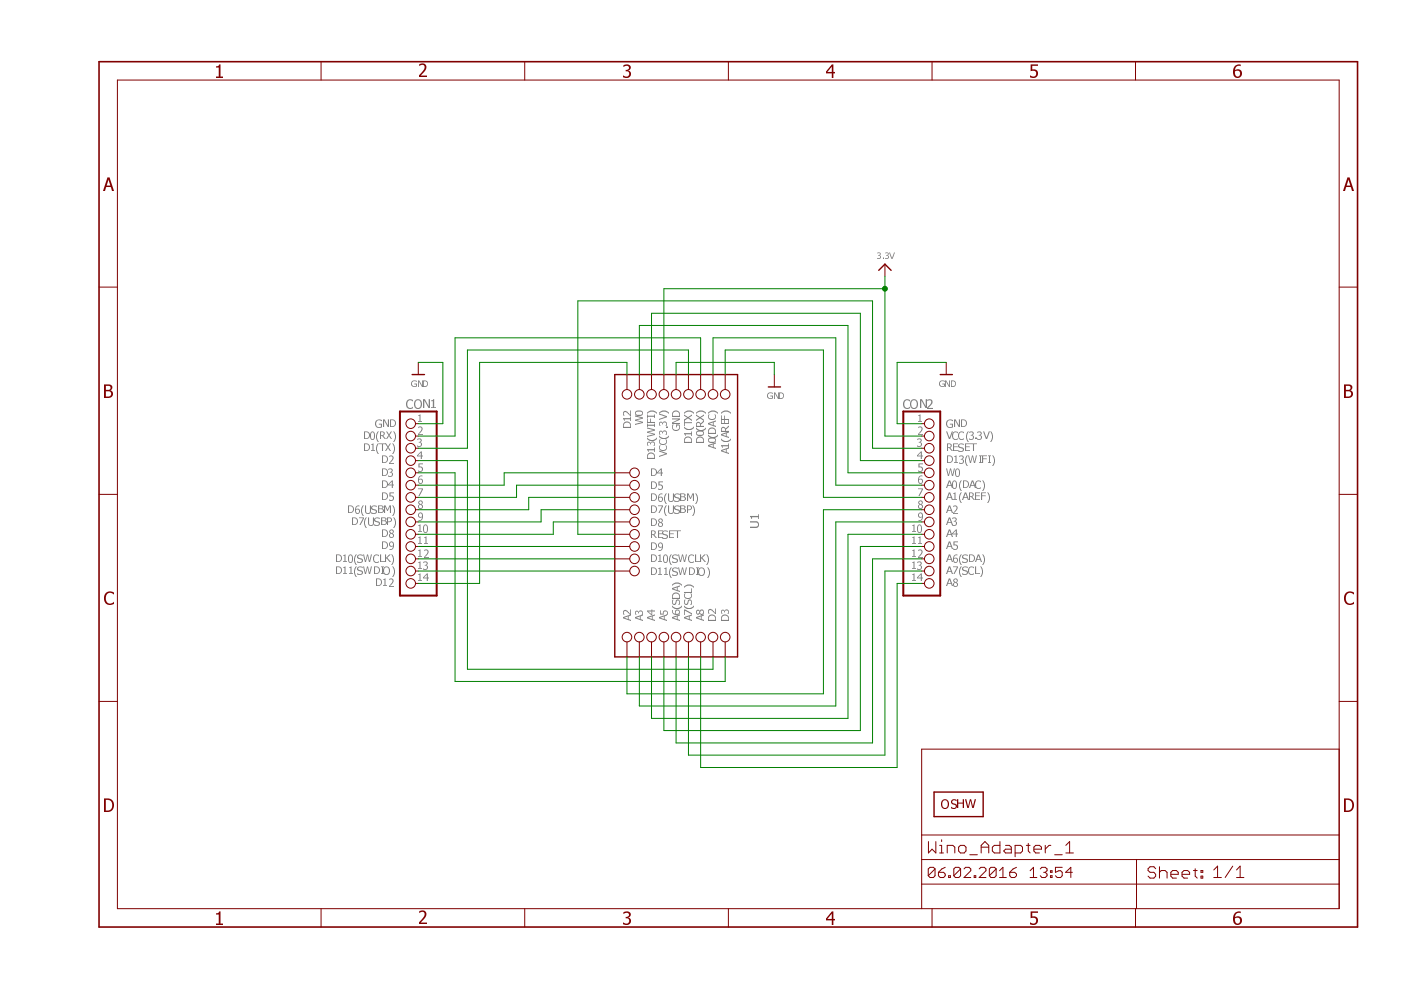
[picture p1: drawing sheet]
<?xml version="1.0" encoding="utf-8"?>
<!DOCTYPE eagle SYSTEM "eagle.dtd">
<!--
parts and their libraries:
microbuilder: This work is placed in the public domain, and may be freely used for commercial and non-commercial work with the following conditions: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
-->
<eagle version="7.5.0">
<drawing>
<settings>
<setting alwaysvectorfont="no"/>
<setting verticaltext="up"/>
</settings>
<grid distance="0.1" unitdist="inch" unit="inch" style="lines" multiple="1" display="no" altdistance="0.01" altunitdist="inch" altunit="inch"/>
<schematic xreflabel="%F%N/%S.%C%R" xrefpart="/%S.%C%R">
<libraries>
<library name="winoboard_eagle">
<symbols>
<symbol name="WINO_BOARD">
<wire x1="-40.64" y1="-10.16" x2="-40.64" y2="15.24" width="0.254" layer="94"/>
<wire x1="17.78" y1="15.24" x2="17.78" y2="-10.16" width="0.254" layer="94"/>
<wire x1="17.78" y1="-10.16" x2="-40.64" y2="-10.16" width="0.254" layer="94"/>
<wire x1="-40.64" y1="15.24" x2="17.78" y2="15.24" width="0.254" layer="94"/>
<pin name="A0(DAC)" x="17.78" y="-5.08" visible="pin" length="middle" direction="pas" function="dot" rot="R180"/>
<pin name="A1(AREF)" x="17.78" y="-7.62" visible="pin" length="middle" direction="pas" function="dot" rot="R180"/>
<pin name="A2" x="-40.64" y="12.7" visible="pin" length="middle" direction="pas" function="dot"/>
<pin name="A3" x="-40.64" y="10.16" visible="pin" length="middle" direction="pas" function="dot"/>
<pin name="A4" x="-40.64" y="7.62" visible="pin" length="middle" direction="pas" function="dot"/>
<pin name="A5" x="-40.64" y="5.08" visible="pin" length="middle" direction="pas" function="dot"/>
<pin name="A6(SDA)" x="-40.64" y="2.54" visible="pin" length="middle" direction="pas" function="dot"/>
<pin name="A7(SCL)" x="-40.64" y="0" visible="pin" length="middle" direction="pas" function="dot"/>
<pin name="A8" x="-40.64" y="-2.54" visible="pin" length="middle" direction="pas" function="dot"/>
<pin name="D0(RX)" x="17.78" y="-2.54" visible="pin" length="middle" direction="pas" function="dot" rot="R180"/>
<pin name="D1(TX)" x="17.78" y="0" visible="pin" length="middle" direction="pas" function="dot" rot="R180"/>
<pin name="D2" x="-40.64" y="-5.08" visible="pin" length="middle" direction="pas" function="dot"/>
<pin name="D3" x="-40.64" y="-7.62" visible="pin" length="middle" direction="pas" function="dot"/>
<pin name="D4" x="-2.54" y="15.24" visible="pin" length="middle" direction="pas" function="dot" rot="R270"/>
<pin name="D5" x="-5.08" y="15.24" visible="pin" length="middle" direction="pas" function="dot" rot="R270"/>
<pin name="D6(USBM)" x="-7.62" y="15.24" visible="pin" length="middle" direction="pas" function="dot" rot="R270"/>
<pin name="D7(USBP)" x="-10.16" y="15.24" visible="pin" length="middle" direction="pas" function="dot" rot="R270"/>
<pin name="D8" x="-12.7" y="15.24" visible="pin" length="middle" direction="pas" function="dot" rot="R270"/>
<pin name="D9" x="-17.78" y="15.24" visible="pin" length="middle" direction="pas" function="dot" rot="R270"/>
<pin name="D10(SWCLK)" x="-20.32" y="15.24" visible="pin" length="middle" direction="pas" function="dot" rot="R270"/>
<pin name="D11(SWDIO)" x="-22.86" y="15.24" visible="pin" length="middle" direction="pas" function="dot" rot="R270"/>
<pin name="D13(WIFI)" x="17.78" y="7.62" visible="pin" length="middle" direction="pas" function="dot" rot="R180"/>
<pin name="W0" x="17.78" y="10.16" visible="pin" length="middle" direction="pas" function="dot" rot="R180"/>
<pin name="GND" x="17.78" y="2.54" visible="pin" length="middle" direction="pas" function="dot" rot="R180"/>
<pin name="D12" x="17.78" y="12.7" visible="pin" length="middle" direction="pas" function="dot" rot="R180"/>
<pin name="RESET" x="-15.24" y="15.24" visible="pin" length="middle" direction="pas" function="dot" rot="R270"/>
<pin name="VCC(3.3V)" x="17.78" y="5.08" visible="pin" length="middle" direction="pas" function="dot" rot="R180"/>
<text x="3.81" y="15.875" size="1.778" layer="95">&gt;NAME</text>
<text x="1.27" y="-12.7" size="1.778" layer="96" rot="MR180">&gt;VALUE</text>
</symbol>
</symbols>
<devicesets>
<deviceset name="WINO_BOARD" prefix="U" uservalue="yes">
<gates>
<gate name="G$1" symbol="WINO_BOARD" x="12.7" y="-2.54"/>
</gates>
<devices>
<device name="" package="WINO_BOARD">
<connects>
<connect gate="G$1" pin="A0(DAC)" pad="A0"/>
<connect gate="G$1" pin="A1(AREF)" pad="A1"/>
<connect gate="G$1" pin="A2" pad="A2"/>
<connect gate="G$1" pin="A3" pad="A3"/>
<connect gate="G$1" pin="A4" pad="A4"/>
<connect gate="G$1" pin="A5" pad="A5"/>
<connect gate="G$1" pin="A6(SDA)" pad="A6"/>
<connect gate="G$1" pin="A7(SCL)" pad="A7"/>
<connect gate="G$1" pin="A8" pad="A8"/>
<connect gate="G$1" pin="D0(RX)" pad="D0"/>
<connect gate="G$1" pin="D1(TX)" pad="D1"/>
<connect gate="G$1" pin="D10(SWCLK)" pad="D10"/>
<connect gate="G$1" pin="D11(SWDIO)" pad="D11"/>
<connect gate="G$1" pin="D12" pad="D12"/>
<connect gate="G$1" pin="D13(WIFI)" pad="D13(WIFI)"/>
<connect gate="G$1" pin="D2" pad="D2"/>
<connect gate="G$1" pin="D3" pad="D3"/>
<connect gate="G$1" pin="D4" pad="D4"/>
<connect gate="G$1" pin="D5" pad="D5"/>
<connect gate="G$1" pin="D6(USBM)" pad="D6"/>
<connect gate="G$1" pin="D7(USBP)" pad="D7"/>
<connect gate="G$1" pin="D8" pad="D8"/>
<connect gate="G$1" pin="D9" pad="D9"/>
<connect gate="G$1" pin="GND" pad="GND"/>
<connect gate="G$1" pin="RESET" pad="RESET"/>
<connect gate="G$1" pin="VCC(3.3V)" pad="VCC"/>
<connect gate="G$1" pin="W0" pad="W0"/>
</connects>
<technologies>
<technology name=""/>
</technologies>
</device>
<device name="SMD" package="WINO_BOARD_SMD">
<connects>
<connect gate="G$1" pin="A0(DAC)" pad="A0-1"/>
<connect gate="G$1" pin="A1(AREF)" pad="A1-1"/>
<connect gate="G$1" pin="A2" pad="A2-1"/>
<connect gate="G$1" pin="A3" pad="A3-1"/>
<connect gate="G$1" pin="A4" pad="A4-1"/>
<connect gate="G$1" pin="A5" pad="A5-1"/>
<connect gate="G$1" pin="A6(SDA)" pad="A6-1"/>
<connect gate="G$1" pin="A7(SCL)" pad="A7-1"/>
<connect gate="G$1" pin="A8" pad="A8-1"/>
<connect gate="G$1" pin="D0(RX)" pad="D0-1"/>
<connect gate="G$1" pin="D1(TX)" pad="D1-1"/>
<connect gate="G$1" pin="D10(SWCLK)" pad="D10-1"/>
<connect gate="G$1" pin="D11(SWDIO)" pad="D11-1"/>
<connect gate="G$1" pin="D12" pad="D12-1"/>
<connect gate="G$1" pin="D13(WIFI)" pad="D13(WIFI)-1"/>
<connect gate="G$1" pin="D2" pad="D2-1"/>
<connect gate="G$1" pin="D3" pad="D3-1"/>
<connect gate="G$1" pin="D4" pad="D4-1"/>
<connect gate="G$1" pin="D5" pad="D5-1"/>
<connect gate="G$1" pin="D6(USBM)" pad="D6-1"/>
<connect gate="G$1" pin="D7(USBP)" pad="D7-1"/>
<connect gate="G$1" pin="D8" pad="D8-1"/>
<connect gate="G$1" pin="D9" pad="D9-1"/>
<connect gate="G$1" pin="GND" pad="GND-1"/>
<connect gate="G$1" pin="RESET" pad="RESET-1"/>
<connect gate="G$1" pin="VCC(3.3V)" pad="VCC-1"/>
<connect gate="G$1" pin="W0" pad="W0-1"/>
</connects>
<technologies>
<technology name=""/>
</technologies>
</device>
<device name="TH+SMD" package="WINO_BOARD_TH+SMD">
<connects>
<connect gate="G$1" pin="A0(DAC)" pad="A0 A0-1"/>
<connect gate="G$1" pin="A1(AREF)" pad="A1 A1-1"/>
<connect gate="G$1" pin="A2" pad="A2 A2-1"/>
<connect gate="G$1" pin="A3" pad="A3 A3-1"/>
<connect gate="G$1" pin="A4" pad="A4 A4-1"/>
<connect gate="G$1" pin="A5" pad="A5 A5-1"/>
<connect gate="G$1" pin="A6(SDA)" pad="A6 A6-1"/>
<connect gate="G$1" pin="A7(SCL)" pad="A7 A7-1"/>
<connect gate="G$1" pin="A8" pad="A8 A8-1"/>
<connect gate="G$1" pin="D0(RX)" pad="D0 D0-1"/>
<connect gate="G$1" pin="D1(TX)" pad="D1 D1-1"/>
<connect gate="G$1" pin="D10(SWCLK)" pad="D10 D10-1"/>
<connect gate="G$1" pin="D11(SWDIO)" pad="D11 D11-1"/>
<connect gate="G$1" pin="D12" pad="D12 D12-1"/>
<connect gate="G$1" pin="D13(WIFI)" pad="D13(WIFI) D13(WIFI)-1"/>
<connect gate="G$1" pin="D2" pad="D2 D2-1"/>
<connect gate="G$1" pin="D3" pad="D3 D3-1"/>
<connect gate="G$1" pin="D4" pad="D4 D4-1"/>
<connect gate="G$1" pin="D5" pad="D5 D5-1"/>
<connect gate="G$1" pin="D6(USBM)" pad="D6 D6-1"/>
<connect gate="G$1" pin="D7(USBP)" pad="D7 D7-1"/>
<connect gate="G$1" pin="D8" pad="D8 D8-1"/>
<connect gate="G$1" pin="D9" pad="D9 D9-1"/>
<connect gate="G$1" pin="GND" pad="GND GND-1"/>
<connect gate="G$1" pin="RESET" pad="RESET RESET-1"/>
<connect gate="G$1" pin="VCC(3.3V)" pad="VCC VCC-1"/>
<connect gate="G$1" pin="W0" pad="W0 W0-1"/>
</connects>
<technologies>
<technology name=""/>
</technologies>
</device>
<device name="_EINLOET" package="WINO_BOARD_EINLOET">
<connects>
<connect gate="G$1" pin="A0(DAC)" pad="A0"/>
<connect gate="G$1" pin="A1(AREF)" pad="A1"/>
<connect gate="G$1" pin="A2" pad="A2"/>
<connect gate="G$1" pin="A3" pad="A3"/>
<connect gate="G$1" pin="A4" pad="A4"/>
<connect gate="G$1" pin="A5" pad="A5"/>
<connect gate="G$1" pin="A6(SDA)" pad="A6"/>
<connect gate="G$1" pin="A7(SCL)" pad="A7"/>
<connect gate="G$1" pin="A8" pad="A8"/>
<connect gate="G$1" pin="D0(RX)" pad="D0"/>
<connect gate="G$1" pin="D1(TX)" pad="D1"/>
<connect gate="G$1" pin="D10(SWCLK)" pad="D10"/>
<connect gate="G$1" pin="D11(SWDIO)" pad="D11"/>
<connect gate="G$1" pin="D12" pad="D12"/>
<connect gate="G$1" pin="D13(WIFI)" pad="D13(WIFI)"/>
<connect gate="G$1" pin="D2" pad="D2"/>
<connect gate="G$1" pin="D3" pad="D3"/>
<connect gate="G$1" pin="D4" pad="D4"/>
<connect gate="G$1" pin="D5" pad="D5"/>
<connect gate="G$1" pin="D6(USBM)" pad="D6"/>
<connect gate="G$1" pin="D7(USBP)" pad="D7"/>
<connect gate="G$1" pin="D8" pad="D8"/>
<connect gate="G$1" pin="D9" pad="D9"/>
<connect gate="G$1" pin="GND" pad="GND"/>
<connect gate="G$1" pin="RESET" pad="RESET"/>
<connect gate="G$1" pin="VCC(3.3V)" pad="VCC"/>
<connect gate="G$1" pin="W0" pad="W0"/>
</connects>
<technologies>
<technology name=""/>
</technologies>
</device>
</devices>
</deviceset>
</devicesets>
</library>
<library name="00_Dirks">
<symbols>
<symbol name="FRAME_A4">
<wire x1="256.54" y1="3.81" x2="256.54" y2="8.89" width="0.1016" layer="94"/>
<wire x1="256.54" y1="8.89" x2="256.54" y2="13.97" width="0.1016" layer="94"/>
<wire x1="256.54" y1="13.97" x2="256.54" y2="19.05" width="0.1016" layer="94"/>
<wire x1="256.54" y1="19.05" x2="256.54" y2="36.83" width="0.1016" layer="94"/>
<wire x1="170.18" y1="3.81" x2="170.18" y2="8.89" width="0.1016" layer="94"/>
<wire x1="170.18" y1="8.89" x2="170.18" y2="13.97" width="0.1016" layer="94"/>
<wire x1="170.18" y1="13.97" x2="170.18" y2="19.05" width="0.1016" layer="94"/>
<wire x1="170.18" y1="19.05" x2="170.18" y2="36.83" width="0.1016" layer="94"/>
<wire x1="170.18" y1="36.83" x2="256.54" y2="36.83" width="0.1016" layer="94"/>
<wire x1="214.63" y1="13.97" x2="214.63" y2="8.89" width="0.1016" layer="94"/>
<wire x1="214.63" y1="8.89" x2="256.54" y2="8.89" width="0.1016" layer="94"/>
<wire x1="214.63" y1="8.89" x2="170.18" y2="8.89" width="0.1016" layer="94"/>
<wire x1="170.18" y1="13.97" x2="214.63" y2="13.97" width="0.1016" layer="94"/>
<wire x1="214.63" y1="13.97" x2="256.54" y2="13.97" width="0.1016" layer="94"/>
<wire x1="170.18" y1="19.05" x2="256.54" y2="19.05" width="0.1016" layer="94"/>
<wire x1="214.63" y1="8.89" x2="214.63" y2="3.81" width="0.1016" layer="94"/>
<text x="171.45" y="15.24" size="2.54" layer="94" font="vector">&gt;DRAWING_NAME</text>
<text x="171.45" y="10.16" size="2.286" layer="94" font="vector">&gt;LAST_DATE_TIME</text>
<text x="230.505" y="10.16" size="2.54" layer="94" font="vector">&gt;SHEET</text>
<text x="216.916" y="10.033" size="2.54" layer="94" font="vector">Sheet:</text>
<text x="216.916" y="4.953" size="2.54" layer="94" font="vector"></text>
<frame x1="0" y1="0" x2="260.35" y2="179.07" columns="6" rows="4" layer="94"/>
</symbol>
<symbol name="OSHW_LOGO">
<wire x1="5.08" y1="2.54" x2="5.08" y2="-2.54" width="0.254" layer="94"/>
<wire x1="5.08" y1="-2.54" x2="-5.08" y2="-2.54" width="0.254" layer="94"/>
<wire x1="-5.08" y1="-2.54" x2="-5.08" y2="2.54" width="0.254" layer="94"/>
<wire x1="-5.08" y1="2.54" x2="5.08" y2="2.54" width="0.254" layer="94"/>
<text x="0" y="0" size="1.778" layer="94" align="center">OSHW</text>
</symbol>
</symbols>
<devicesets>
<deviceset name="FRAME_A4">
<gates>
<gate name="G$1" symbol="FRAME_A4" x="0" y="0"/>
</gates>
<devices>
<device name="">
<technologies>
<technology name=""/>
</technologies>
</device>
</devices>
</deviceset>
<deviceset name="OSHW_LOGO" prefix="LOGO">
<gates>
<gate name="L" symbol="OSHW_LOGO" x="0" y="0"/>
</gates>
<devices>
<device name="X0100" package="OSHW_6X100">
<technologies>
<technology name=""/>
</technologies>
</device>
<device name="X0150" package="OSHW_6X150">
<technologies>
<technology name=""/>
</technologies>
</device>
<device name="X0200" package="OSHW_6X200">
<technologies>
<technology name=""/>
</technologies>
</device>
<device name="X0070" package="OSHW_6X70">
<technologies>
<technology name=""/>
</technologies>
</device>
</devices>
</deviceset>
</devicesets>
</library>
<library name="microbuilder">
<symbols>
<symbol name="PINHD14">
<wire x1="-6.35" y1="-20.32" x2="1.27" y2="-20.32" width="0.4064" layer="94"/>
<wire x1="1.27" y1="-20.32" x2="1.27" y2="17.78" width="0.4064" layer="94"/>
<wire x1="1.27" y1="17.78" x2="-6.35" y2="17.78" width="0.4064" layer="94"/>
<wire x1="-6.35" y1="17.78" x2="-6.35" y2="-20.32" width="0.4064" layer="94"/>
<text x="-6.35" y="18.415" size="1.778" layer="95">&gt;NAME</text>
<text x="-6.35" y="-22.86" size="1.778" layer="96">&gt;VALUE</text>
<pin name="1" x="-2.54" y="15.24" visible="pad" length="short" direction="pas" function="dot"/>
<pin name="2" x="-2.54" y="12.7" visible="pad" length="short" direction="pas" function="dot"/>
<pin name="3" x="-2.54" y="10.16" visible="pad" length="short" direction="pas" function="dot"/>
<pin name="4" x="-2.54" y="7.62" visible="pad" length="short" direction="pas" function="dot"/>
<pin name="5" x="-2.54" y="5.08" visible="pad" length="short" direction="pas" function="dot"/>
<pin name="6" x="-2.54" y="2.54" visible="pad" length="short" direction="pas" function="dot"/>
<pin name="7" x="-2.54" y="0" visible="pad" length="short" direction="pas" function="dot"/>
<pin name="8" x="-2.54" y="-2.54" visible="pad" length="short" direction="pas" function="dot"/>
<pin name="9" x="-2.54" y="-5.08" visible="pad" length="short" direction="pas" function="dot"/>
<pin name="10" x="-2.54" y="-7.62" visible="pad" length="short" direction="pas" function="dot"/>
<pin name="11" x="-2.54" y="-10.16" visible="pad" length="short" direction="pas" function="dot"/>
<pin name="12" x="-2.54" y="-12.7" visible="pad" length="short" direction="pas" function="dot"/>
<pin name="13" x="-2.54" y="-15.24" visible="pad" length="short" direction="pas" function="dot"/>
<pin name="14" x="-2.54" y="-17.78" visible="pad" length="short" direction="pas" function="dot"/>
</symbol>
<symbol name="GND">
<wire x1="-1.27" y1="0" x2="1.27" y2="0" width="0.254" layer="94"/>
<text x="-1.524" y="-2.54" size="1.27" layer="96">&gt;VALUE</text>
<pin name="GND" x="0" y="2.54" visible="off" length="short" direction="sup" rot="R270"/>
</symbol>
<symbol name="3.3V">
<wire x1="-1.27" y1="-1.27" x2="0" y2="0" width="0.254" layer="94"/>
<wire x1="0" y1="0" x2="1.27" y2="-1.27" width="0.254" layer="94"/>
<text x="-1.524" y="1.016" size="1.27" layer="96">&gt;VALUE</text>
<pin name="3.3V" x="0" y="-2.54" visible="off" length="short" direction="sup" rot="R90"/>
</symbol>
</symbols>
<devicesets>
<deviceset name="HEADER-1X14">
<gates>
<gate name="G$1" symbol="PINHD14" x="0" y="0"/>
</gates>
<devices>
<device name="" package="1X14_ROUND_70">
<connects>
<connect gate="G$1" pin="1" pad="1"/>
<connect gate="G$1" pin="10" pad="10"/>
<connect gate="G$1" pin="11" pad="11"/>
<connect gate="G$1" pin="12" pad="12"/>
<connect gate="G$1" pin="13" pad="13"/>
<connect gate="G$1" pin="14" pad="14"/>
<connect gate="G$1" pin="2" pad="2"/>
<connect gate="G$1" pin="3" pad="3"/>
<connect gate="G$1" pin="4" pad="4"/>
<connect gate="G$1" pin="5" pad="5"/>
<connect gate="G$1" pin="6" pad="6"/>
<connect gate="G$1" pin="7" pad="7"/>
<connect gate="G$1" pin="8" pad="8"/>
<connect gate="G$1" pin="9" pad="9"/>
</connects>
<technologies>
<technology name=""/>
</technologies>
</device>
</devices>
</deviceset>
<deviceset name="GND">
<gates>
<gate name="G$1" symbol="GND" x="0" y="0"/>
</gates>
<devices>
<device name="">
<technologies>
<technology name=""/>
</technologies>
</device>
</devices>
</deviceset>
<deviceset name="3.3V">
<gates>
<gate name="G$1" symbol="3.3V" x="0" y="0"/>
</gates>
<devices>
<device name="">
<technologies>
<technology name=""/>
</technologies>
</device>
</devices>
</deviceset>
</devicesets>
</library>
</libraries>
<attributes>
</attributes>
<variantdefs>
</variantdefs>
<classes>
<class number="0" name="default" width="0" drill="0">
</class>
</classes>
<parts>
<part name="U1" library="winoboard_eagle" deviceset="WINO_BOARD" device="_EINLOET"/>
<part name="U$1" library="00_Dirks" deviceset="FRAME_A4" device=""/>
<part name="CON2" library="microbuilder" deviceset="HEADER-1X14" device=""/>
<part name="CON1" library="microbuilder" deviceset="HEADER-1X14" device=""/>
<part name="U$2" library="microbuilder" deviceset="GND" device=""/>
<part name="U$3" library="microbuilder" deviceset="GND" device=""/>
<part name="U$4" library="microbuilder" deviceset="3.3V" device=""/>
<part name="U$5" library="microbuilder" deviceset="GND" device=""/>
<part name="LOGO1" library="00_Dirks" deviceset="OSHW_LOGO" device="X0150"/>
</parts>
<sheets>
<sheet>
<plain>
<text x="54.61" y="100.965" size="1.524" layer="97">D0(RX)</text>
<text x="54.61" y="98.425" size="1.524" layer="97">D1(TX)</text>
<text x="58.42" y="95.885" size="1.524" layer="97">D2</text>
<text x="58.42" y="93.345" size="1.524" layer="97">D3</text>
<text x="58.42" y="90.805" size="1.524" layer="97">D4</text>
<text x="58.42" y="88.265" size="1.524" layer="97">D5</text>
<text x="51.435" y="85.725" size="1.524" layer="97">D6(USBM)</text>
<text x="52.07" y="83.185" size="1.524" layer="97">D7(USBP)</text>
<text x="58.42" y="80.645" size="1.524" layer="97">D8</text>
<text x="58.42" y="78.105" size="1.524" layer="97">D9</text>
<text x="48.895" y="75.565" size="1.524" layer="97">D10(SWCLK)</text>
<text x="48.895" y="73.025" size="1.524" layer="97">D11(SWDIO)</text>
<text x="57.15" y="70.485" size="1.524" layer="97">D12</text>
<text x="57.15" y="103.505" size="1.524" layer="97">GND</text>
<text x="175.26" y="100.965" size="1.524" layer="97">VCC(3.3V)</text>
<text x="175.26" y="98.425" size="1.524" layer="97">RESET</text>
<text x="175.26" y="95.885" size="1.524" layer="97">D13(WIFI)</text>
<text x="175.26" y="93.345" size="1.524" layer="97">W0</text>
<text x="175.26" y="90.805" size="1.524" layer="97">A0(DAC)</text>
<text x="175.26" y="88.265" size="1.524" layer="97">A1(AREF)</text>
<text x="175.26" y="85.725" size="1.524" layer="97">A2</text>
<text x="175.26" y="83.185" size="1.524" layer="97">A3</text>
<text x="175.26" y="80.645" size="1.524" layer="97">A4</text>
<text x="175.26" y="78.105" size="1.524" layer="97">A5</text>
<text x="175.26" y="75.565" size="1.524" layer="97">A6(SDA)</text>
<text x="175.26" y="73.025" size="1.524" layer="97">A7(SCL)</text>
<text x="175.26" y="70.485" size="1.524" layer="97">A8</text>
<text x="175.26" y="103.505" size="1.524" layer="97">GND</text>
</plain>
<instances>
<instance part="U1" gate="G$1" x="121.92" y="96.52" smashed="yes" rot="R90">
<attribute name="NAME" x="136.525" y="82.55" size="1.778" layer="95" rot="R90"/>
<attribute name="VALUE" x="134.62" y="97.79" size="1.778" layer="96" rot="MR90"/>
</instance>
<instance part="U$1" gate="G$1" x="0" y="0"/>
<instance part="CON2" gate="G$1" x="172.72" y="88.9" smashed="yes">
<attribute name="NAME" x="166.37" y="107.315" size="1.778" layer="95"/>
</instance>
<instance part="CON1" gate="G$1" x="63.5" y="88.9" smashed="yes" rot="MR0">
<attribute name="NAME" x="69.85" y="107.315" size="1.778" layer="95" rot="MR0"/>
</instance>
<instance part="U$2" gate="G$1" x="175.26" y="114.3"/>
<instance part="U$3" gate="G$1" x="66.04" y="114.3"/>
<instance part="U$4" gate="G$1" x="162.56" y="137.16"/>
<instance part="U$5" gate="G$1" x="139.7" y="111.76"/>
<instance part="LOGO1" gate="L" x="177.8" y="25.4"/>
</instances>
<busses>
</busses>
<nets>
<net name="N$1" class="0">
<segment>
<pinref part="U1" gate="G$1" pin="D0(RX)"/>
<wire x1="124.46" y1="114.3" x2="124.46" y2="121.92" width="0.1524" layer="91"/>
<wire x1="124.46" y1="121.92" x2="73.66" y2="121.92" width="0.1524" layer="91"/>
<wire x1="73.66" y1="121.92" x2="73.66" y2="101.6" width="0.1524" layer="91"/>
<pinref part="CON1" gate="G$1" pin="2"/>
<wire x1="73.66" y1="101.6" x2="66.04" y2="101.6" width="0.1524" layer="91"/>
</segment>
</net>
<net name="N$2" class="0">
<segment>
<pinref part="U1" gate="G$1" pin="D1(TX)"/>
<wire x1="121.92" y1="114.3" x2="121.92" y2="119.38" width="0.1524" layer="91"/>
<wire x1="121.92" y1="119.38" x2="76.2" y2="119.38" width="0.1524" layer="91"/>
<wire x1="76.2" y1="119.38" x2="76.2" y2="99.06" width="0.1524" layer="91"/>
<pinref part="CON1" gate="G$1" pin="3"/>
<wire x1="76.2" y1="99.06" x2="66.04" y2="99.06" width="0.1524" layer="91"/>
</segment>
</net>
<net name="N$3" class="0">
<segment>
<pinref part="U1" gate="G$1" pin="D2"/>
<wire x1="127" y1="55.88" x2="127" y2="53.34" width="0.1524" layer="91"/>
<wire x1="127" y1="53.34" x2="76.2" y2="53.34" width="0.1524" layer="91"/>
<wire x1="76.2" y1="53.34" x2="76.2" y2="96.52" width="0.1524" layer="91"/>
<pinref part="CON1" gate="G$1" pin="4"/>
<wire x1="76.2" y1="96.52" x2="66.04" y2="96.52" width="0.1524" layer="91"/>
</segment>
</net>
<net name="N$4" class="0">
<segment>
<pinref part="U1" gate="G$1" pin="D3"/>
<wire x1="129.54" y1="55.88" x2="129.54" y2="50.8" width="0.1524" layer="91"/>
<wire x1="129.54" y1="50.8" x2="73.66" y2="50.8" width="0.1524" layer="91"/>
<wire x1="73.66" y1="50.8" x2="73.66" y2="93.98" width="0.1524" layer="91"/>
<pinref part="CON1" gate="G$1" pin="5"/>
<wire x1="73.66" y1="93.98" x2="66.04" y2="93.98" width="0.1524" layer="91"/>
</segment>
</net>
<net name="N$5" class="0">
<segment>
<pinref part="U1" gate="G$1" pin="D4"/>
<wire x1="106.68" y1="93.98" x2="83.82" y2="93.98" width="0.1524" layer="91"/>
<wire x1="83.82" y1="93.98" x2="83.82" y2="91.44" width="0.1524" layer="91"/>
<pinref part="CON1" gate="G$1" pin="6"/>
<wire x1="83.82" y1="91.44" x2="66.04" y2="91.44" width="0.1524" layer="91"/>
</segment>
</net>
<net name="N$6" class="0">
<segment>
<pinref part="U1" gate="G$1" pin="D5"/>
<wire x1="106.68" y1="91.44" x2="86.36" y2="91.44" width="0.1524" layer="91"/>
<wire x1="86.36" y1="91.44" x2="86.36" y2="88.9" width="0.1524" layer="91"/>
<pinref part="CON1" gate="G$1" pin="7"/>
<wire x1="86.36" y1="88.9" x2="66.04" y2="88.9" width="0.1524" layer="91"/>
</segment>
</net>
<net name="N$7" class="0">
<segment>
<pinref part="U1" gate="G$1" pin="D6(USBM)"/>
<wire x1="106.68" y1="88.9" x2="88.9" y2="88.9" width="0.1524" layer="91"/>
<wire x1="88.9" y1="88.9" x2="88.9" y2="86.36" width="0.1524" layer="91"/>
<pinref part="CON1" gate="G$1" pin="8"/>
<wire x1="88.9" y1="86.36" x2="66.04" y2="86.36" width="0.1524" layer="91"/>
</segment>
</net>
<net name="N$8" class="0">
<segment>
<pinref part="U1" gate="G$1" pin="D7(USBP)"/>
<wire x1="106.68" y1="86.36" x2="91.44" y2="86.36" width="0.1524" layer="91"/>
<wire x1="91.44" y1="86.36" x2="91.44" y2="83.82" width="0.1524" layer="91"/>
<pinref part="CON1" gate="G$1" pin="9"/>
<wire x1="91.44" y1="83.82" x2="66.04" y2="83.82" width="0.1524" layer="91"/>
</segment>
</net>
<net name="N$9" class="0">
<segment>
<pinref part="U1" gate="G$1" pin="D8"/>
<wire x1="106.68" y1="83.82" x2="93.98" y2="83.82" width="0.1524" layer="91"/>
<wire x1="93.98" y1="83.82" x2="93.98" y2="81.28" width="0.1524" layer="91"/>
<pinref part="CON1" gate="G$1" pin="10"/>
<wire x1="93.98" y1="81.28" x2="66.04" y2="81.28" width="0.1524" layer="91"/>
</segment>
</net>
<net name="N$13" class="0">
<segment>
<pinref part="U1" gate="G$1" pin="D12"/>
<wire x1="109.22" y1="114.3" x2="109.22" y2="116.84" width="0.1524" layer="91"/>
<wire x1="109.22" y1="116.84" x2="78.74" y2="116.84" width="0.1524" layer="91"/>
<wire x1="78.74" y1="116.84" x2="78.74" y2="71.12" width="0.1524" layer="91"/>
<pinref part="CON1" gate="G$1" pin="14"/>
<wire x1="78.74" y1="71.12" x2="66.04" y2="71.12" width="0.1524" layer="91"/>
</segment>
</net>
<net name="N$14" class="0">
<segment>
<pinref part="U1" gate="G$1" pin="D13(WIFI)"/>
<wire x1="114.3" y1="114.3" x2="114.3" y2="127" width="0.1524" layer="91"/>
<wire x1="114.3" y1="127" x2="157.48" y2="127" width="0.1524" layer="91"/>
<wire x1="157.48" y1="127" x2="157.48" y2="96.52" width="0.1524" layer="91"/>
<pinref part="CON2" gate="G$1" pin="4"/>
<wire x1="170.18" y1="96.52" x2="157.48" y2="96.52" width="0.1524" layer="91"/>
</segment>
</net>
<net name="N$15" class="0">
<segment>
<pinref part="U1" gate="G$1" pin="A0(DAC)"/>
<wire x1="127" y1="114.3" x2="127" y2="121.92" width="0.1524" layer="91"/>
<wire x1="127" y1="121.92" x2="152.4" y2="121.92" width="0.1524" layer="91"/>
<wire x1="152.4" y1="121.92" x2="152.4" y2="91.44" width="0.1524" layer="91"/>
<pinref part="CON2" gate="G$1" pin="6"/>
<wire x1="170.18" y1="91.44" x2="152.4" y2="91.44" width="0.1524" layer="91"/>
</segment>
</net>
<net name="N$16" class="0">
<segment>
<pinref part="U1" gate="G$1" pin="A1(AREF)"/>
<wire x1="129.54" y1="114.3" x2="129.54" y2="119.38" width="0.1524" layer="91"/>
<wire x1="129.54" y1="119.38" x2="149.86" y2="119.38" width="0.1524" layer="91"/>
<wire x1="149.86" y1="119.38" x2="149.86" y2="88.9" width="0.1524" layer="91"/>
<pinref part="CON2" gate="G$1" pin="7"/>
<wire x1="170.18" y1="88.9" x2="149.86" y2="88.9" width="0.1524" layer="91"/>
</segment>
</net>
<net name="N$17" class="0">
<segment>
<pinref part="U1" gate="G$1" pin="A2"/>
<wire x1="109.22" y1="55.88" x2="109.22" y2="48.26" width="0.1524" layer="91"/>
<wire x1="109.22" y1="48.26" x2="149.86" y2="48.26" width="0.1524" layer="91"/>
<wire x1="149.86" y1="48.26" x2="149.86" y2="86.36" width="0.1524" layer="91"/>
<pinref part="CON2" gate="G$1" pin="8"/>
<wire x1="170.18" y1="86.36" x2="149.86" y2="86.36" width="0.1524" layer="91"/>
</segment>
</net>
<net name="N$18" class="0">
<segment>
<pinref part="U1" gate="G$1" pin="A3"/>
<wire x1="111.76" y1="55.88" x2="111.76" y2="45.72" width="0.1524" layer="91"/>
<wire x1="111.76" y1="45.72" x2="152.4" y2="45.72" width="0.1524" layer="91"/>
<wire x1="152.4" y1="45.72" x2="152.4" y2="83.82" width="0.1524" layer="91"/>
<pinref part="CON2" gate="G$1" pin="9"/>
<wire x1="170.18" y1="83.82" x2="152.4" y2="83.82" width="0.1524" layer="91"/>
</segment>
</net>
<net name="N$19" class="0">
<segment>
<pinref part="U1" gate="G$1" pin="A4"/>
<wire x1="114.3" y1="55.88" x2="114.3" y2="43.18" width="0.1524" layer="91"/>
<wire x1="114.3" y1="43.18" x2="154.94" y2="43.18" width="0.1524" layer="91"/>
<wire x1="154.94" y1="43.18" x2="154.94" y2="81.28" width="0.1524" layer="91"/>
<pinref part="CON2" gate="G$1" pin="10"/>
<wire x1="170.18" y1="81.28" x2="154.94" y2="81.28" width="0.1524" layer="91"/>
</segment>
</net>
<net name="N$20" class="0">
<segment>
<pinref part="U1" gate="G$1" pin="A5"/>
<wire x1="116.84" y1="55.88" x2="116.84" y2="40.64" width="0.1524" layer="91"/>
<wire x1="116.84" y1="40.64" x2="157.48" y2="40.64" width="0.1524" layer="91"/>
<wire x1="157.48" y1="40.64" x2="157.48" y2="78.74" width="0.1524" layer="91"/>
<pinref part="CON2" gate="G$1" pin="11"/>
<wire x1="170.18" y1="78.74" x2="157.48" y2="78.74" width="0.1524" layer="91"/>
</segment>
</net>
<net name="N$21" class="0">
<segment>
<pinref part="U1" gate="G$1" pin="A6(SDA)"/>
<wire x1="119.38" y1="55.88" x2="119.38" y2="38.1" width="0.1524" layer="91"/>
<wire x1="119.38" y1="38.1" x2="160.02" y2="38.1" width="0.1524" layer="91"/>
<wire x1="160.02" y1="38.1" x2="160.02" y2="76.2" width="0.1524" layer="91"/>
<pinref part="CON2" gate="G$1" pin="12"/>
<wire x1="170.18" y1="76.2" x2="160.02" y2="76.2" width="0.1524" layer="91"/>
</segment>
</net>
<net name="N$22" class="0">
<segment>
<pinref part="U1" gate="G$1" pin="A7(SCL)"/>
<wire x1="121.92" y1="55.88" x2="121.92" y2="35.56" width="0.1524" layer="91"/>
<wire x1="121.92" y1="35.56" x2="162.56" y2="35.56" width="0.1524" layer="91"/>
<wire x1="162.56" y1="35.56" x2="162.56" y2="73.66" width="0.1524" layer="91"/>
<pinref part="CON2" gate="G$1" pin="13"/>
<wire x1="170.18" y1="73.66" x2="162.56" y2="73.66" width="0.1524" layer="91"/>
</segment>
</net>
<net name="N$23" class="0">
<segment>
<pinref part="U1" gate="G$1" pin="A8"/>
<wire x1="124.46" y1="55.88" x2="124.46" y2="33.02" width="0.1524" layer="91"/>
<wire x1="124.46" y1="33.02" x2="165.1" y2="33.02" width="0.1524" layer="91"/>
<wire x1="165.1" y1="33.02" x2="165.1" y2="71.12" width="0.1524" layer="91"/>
<pinref part="CON2" gate="G$1" pin="14"/>
<wire x1="170.18" y1="71.12" x2="165.1" y2="71.12" width="0.1524" layer="91"/>
</segment>
</net>
<net name="GND" class="0">
<segment>
<pinref part="U1" gate="G$1" pin="GND"/>
<wire x1="119.38" y1="114.3" x2="119.38" y2="116.84" width="0.1524" layer="91"/>
<pinref part="U$5" gate="G$1" pin="GND"/>
<wire x1="119.38" y1="116.84" x2="139.7" y2="116.84" width="0.1524" layer="91"/>
<wire x1="139.7" y1="116.84" x2="139.7" y2="114.3" width="0.1524" layer="91"/>
</segment>
<segment>
<pinref part="CON1" gate="G$1" pin="1"/>
<wire x1="66.04" y1="104.14" x2="71.12" y2="104.14" width="0.1524" layer="91"/>
<wire x1="71.12" y1="104.14" x2="71.12" y2="116.84" width="0.1524" layer="91"/>
<pinref part="U$3" gate="G$1" pin="GND"/>
<wire x1="71.12" y1="116.84" x2="66.04" y2="116.84" width="0.1524" layer="91"/>
</segment>
<segment>
<pinref part="U$2" gate="G$1" pin="GND"/>
<wire x1="165.1" y1="116.84" x2="175.26" y2="116.84" width="0.1524" layer="91"/>
<pinref part="CON2" gate="G$1" pin="1"/>
<wire x1="170.18" y1="104.14" x2="165.1" y2="104.14" width="0.1524" layer="91"/>
<wire x1="165.1" y1="104.14" x2="165.1" y2="116.84" width="0.1524" layer="91"/>
</segment>
</net>
<net name="3.3V" class="0">
<segment>
<pinref part="U1" gate="G$1" pin="VCC(3.3V)"/>
<wire x1="116.84" y1="114.3" x2="116.84" y2="132.08" width="0.1524" layer="91"/>
<wire x1="116.84" y1="132.08" x2="162.56" y2="132.08" width="0.1524" layer="91"/>
<wire x1="162.56" y1="132.08" x2="162.56" y2="101.6" width="0.1524" layer="91"/>
<wire x1="162.56" y1="132.08" x2="162.56" y2="134.62" width="0.1524" layer="91"/>
<junction x="162.56" y="132.08"/>
<pinref part="U$4" gate="G$1" pin="3.3V"/>
<pinref part="CON2" gate="G$1" pin="2"/>
<wire x1="170.18" y1="101.6" x2="162.56" y2="101.6" width="0.1524" layer="91"/>
</segment>
</net>
<net name="N$25" class="0">
<segment>
<pinref part="U1" gate="G$1" pin="W0"/>
<wire x1="111.76" y1="114.3" x2="111.76" y2="124.46" width="0.1524" layer="91"/>
<wire x1="111.76" y1="124.46" x2="154.94" y2="124.46" width="0.1524" layer="91"/>
<wire x1="154.94" y1="124.46" x2="154.94" y2="93.98" width="0.1524" layer="91"/>
<pinref part="CON2" gate="G$1" pin="5"/>
<wire x1="170.18" y1="93.98" x2="154.94" y2="93.98" width="0.1524" layer="91"/>
</segment>
</net>
<net name="N$24" class="0">
<segment>
<pinref part="U1" gate="G$1" pin="RESET"/>
<wire x1="106.68" y1="81.28" x2="99.06" y2="81.28" width="0.1524" layer="91"/>
<wire x1="99.06" y1="81.28" x2="99.06" y2="129.54" width="0.1524" layer="91"/>
<wire x1="99.06" y1="129.54" x2="160.02" y2="129.54" width="0.1524" layer="91"/>
<wire x1="160.02" y1="129.54" x2="160.02" y2="99.06" width="0.1524" layer="91"/>
<pinref part="CON2" gate="G$1" pin="3"/>
<wire x1="170.18" y1="99.06" x2="160.02" y2="99.06" width="0.1524" layer="91"/>
</segment>
</net>
<net name="N$10" class="0">
<segment>
<pinref part="U1" gate="G$1" pin="D11(SWDIO)"/>
<pinref part="CON1" gate="G$1" pin="13"/>
<wire x1="106.68" y1="73.66" x2="66.04" y2="73.66" width="0.1524" layer="91"/>
</segment>
</net>
<net name="N$11" class="0">
<segment>
<pinref part="U1" gate="G$1" pin="D10(SWCLK)"/>
<pinref part="CON1" gate="G$1" pin="12"/>
<wire x1="106.68" y1="76.2" x2="66.04" y2="76.2" width="0.1524" layer="91"/>
</segment>
</net>
<net name="N$12" class="0">
<segment>
<pinref part="U1" gate="G$1" pin="D9"/>
<pinref part="CON1" gate="G$1" pin="11"/>
<wire x1="106.68" y1="78.74" x2="66.04" y2="78.74" width="0.1524" layer="91"/>
</segment>
</net>
</nets>
</sheet>
</sheets>
<errors>
<approved hash="113,1,119.74,85.09,U1,,,,,"/>
</errors>
</schematic>
</drawing>
<compatibility>
<note version="6.3" minversion="6.2.2" severity="warning">
Since Version 6.2.2 text objects can contain more than one line,
which will not be processed correctly with this version.
</note>
</compatibility>
</eagle>
